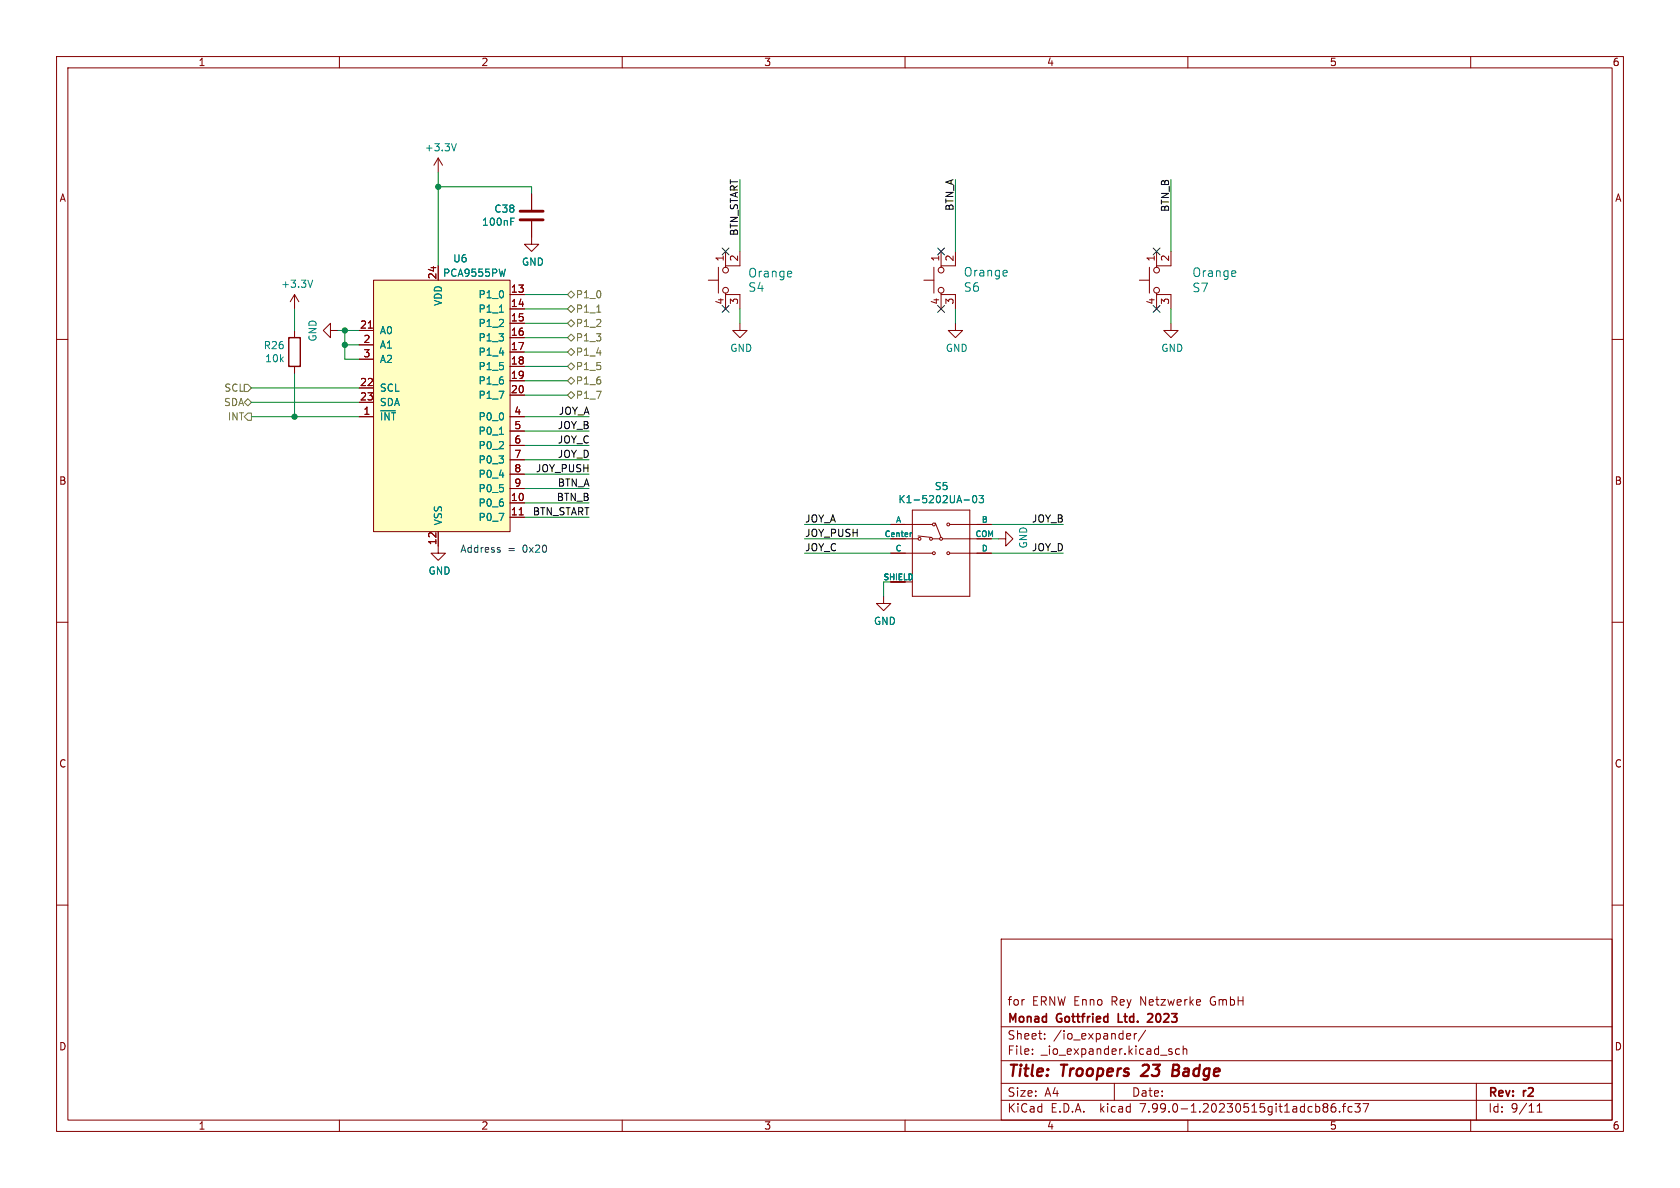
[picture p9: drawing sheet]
(kicad_sch (version 20230409) (generator eeschema)

 (paper "A4")

 (title_block
  (title "Troopers 23 Badge")
  (rev "r2")
  (company "Monad Gottfried Ltd. 2023")
  (comment 1 "for ERNW Enno Rey Netzwerke GmbH"))

 (lib_symbols
  (symbol "Device:C" (pin_numbers hide) (pin_names (offset 0.254)) (in_bom yes) (on_board yes)
   (property "Reference" "C" (at 0.635 2.54 0) (effects (font (size 1.27 1.27)) (justify left)))
   (property "Value" "C" (at 0.635 -2.54 0) (effects (font (size 1.27 1.27)) (justify left)))
   (property "Footprint" "" (at 0.9652 -3.81 0) (effects (font (size 1.27 1.27)) hide))
   (property "Datasheet" "~" (at 0 0 0) (effects (font (size 1.27 1.27)) hide))
   (symbol "C_0_1"
    (polyline (pts (xy -2.032 -0.762) (xy 2.032 -0.762)) (stroke (width 0.508) (type default)) (fill (type none)))
    (polyline (pts (xy -2.032 0.762) (xy 2.032 0.762)) (stroke (width 0.508) (type default)) (fill (type none))))
   (symbol "C_1_1"
    (pin passive line (at 0 3.81 270) (length 2.794) (name "~" (effects (font (size 1.27 1.27)))) (number "1" (effects (font (size 1.27 1.27)))))
    (pin passive line (at 0 -3.81 90) (length 2.794) (name "~" (effects (font (size 1.27 1.27)))) (number "2" (effects (font (size 1.27 1.27)))))))
  (symbol "Device:R" (pin_numbers hide) (pin_names (offset 0)) (in_bom yes) (on_board yes)
   (property "Reference" "R" (at 2.032 0 90) (effects (font (size 1.27 1.27))))
   (property "Value" "R" (at 0 0 90) (effects (font (size 1.27 1.27))))
   (property "Footprint" "" (at -1.778 0 90) (effects (font (size 1.27 1.27)) hide))
   (property "Datasheet" "~" (at 0 0 0) (effects (font (size 1.27 1.27)) hide))
   (symbol "R_0_1"
    (rectangle (start -1.016 -2.54) (end 1.016 2.54) (stroke (width 0.254) (type default)) (fill (type none))))
   (symbol "R_1_1"
    (pin passive line (at 0 3.81 270) (length 1.27) (name "~" (effects (font (size 1.27 1.27)))) (number "1" (effects (font (size 1.27 1.27)))))
    (pin passive line (at 0 -3.81 90) (length 1.27) (name "~" (effects (font (size 1.27 1.27)))) (number "2" (effects (font (size 1.27 1.27)))))))
  (symbol "Switch:SW_MEC_5E" (pin_names (offset 1.016) hide) (in_bom yes) (on_board yes)
   (property "Reference" "SW" (at 0.635 5.715 0) (effects (font (size 1.27 1.27)) (justify left)))
   (property "Value" "SW_MEC_5E" (at 0 -3.175 0) (effects (font (size 1.27 1.27))))
   (property "Footprint" "" (at 0 7.62 0) (effects (font (size 1.27 1.27)) hide))
   (property "Datasheet" "http://www.apem.com/int/index.php?controller=attachment&id_attachment=1371" (at 0 7.62 0) (effects (font (size 1.27 1.27)) hide))
   (symbol "SW_MEC_5E_0_1"
    (circle (center -1.778 2.54) (radius 0.508) (stroke (width 0) (type default)) (fill (type none)))
    (polyline (pts (xy -2.286 3.81) (xy 2.286 3.81)) (stroke (width 0) (type default)) (fill (type none)))
    (polyline (pts (xy 0 3.81) (xy 0 5.588)) (stroke (width 0) (type default)) (fill (type none)))
    (polyline (pts (xy -2.54 0) (xy -2.54 2.54) (xy -2.286 2.54)) (stroke (width 0) (type default)) (fill (type none)))
    (polyline (pts (xy 2.54 0) (xy 2.54 2.54) (xy 2.286 2.54)) (stroke (width 0) (type default)) (fill (type none)))
    (circle (center 1.778 2.54) (radius 0.508) (stroke (width 0) (type default)) (fill (type none)))
    (pin passive line (at -5.08 2.54 0) (length 2.54) (name "1" (effects (font (size 1.27 1.27)))) (number "1" (effects (font (size 1.27 1.27)))))
    (pin passive line (at -5.08 0 0) (length 2.54) (name "2" (effects (font (size 1.27 1.27)))) (number "2" (effects (font (size 1.27 1.27)))))
    (pin passive line (at 5.08 0 180) (length 2.54) (name "K" (effects (font (size 1.27 1.27)))) (number "3" (effects (font (size 1.27 1.27)))))
    (pin passive line (at 5.08 2.54 180) (length 2.54) (name "A" (effects (font (size 1.27 1.27)))) (number "4" (effects (font (size 1.27 1.27)))))))
  (symbol "j_Interface_Expansion:PCA9555" (pin_names (offset 1.016)) (in_bom yes) (on_board yes)
   (property "Reference" "U" (at 0 0 0) (effects (font (size 1.27 1.27))))
   (property "Value" "PCA9555" (at 0 -3.81 0) (effects (font (size 1.27 1.27))))
   (property "Footprint" "" (at 0 0 0) (effects (font (size 1.27 1.27)) hide))
   (property "Datasheet" "" (at 0 0 0) (effects (font (size 1.27 1.27)) hide))
   (symbol "PCA9555_0_1"
    (rectangle (start 12.7 21.59) (end -11.43 -22.86) (stroke (width 0) (type default)) (fill (type background))))
   (symbol "PCA9555_1_1"
    (pin open_collector line (at -13.97 -2.54 0) (length 2.54) (name "~{INT}" (effects (font (size 1.27 1.27)))) (number "1" (effects (font (size 1.27 1.27)))))
    (pin bidirectional line (at 15.24 -17.78 180) (length 2.54) (name "P0_6" (effects (font (size 1.27 1.27)))) (number "10" (effects (font (size 1.27 1.27)))))
    (pin bidirectional line (at 15.24 -20.32 180) (length 2.54) (name "P0_7" (effects (font (size 1.27 1.27)))) (number "11" (effects (font (size 1.27 1.27)))))
    (pin power_in line (at 0 -25.4 90) (length 2.54) (name "VSS" (effects (font (size 1.27 1.27)))) (number "12" (effects (font (size 1.27 1.27)))))
    (pin bidirectional line (at 15.24 19.05 180) (length 2.54) (name "P1_0" (effects (font (size 1.27 1.27)))) (number "13" (effects (font (size 1.27 1.27)))))
    (pin bidirectional line (at 15.24 16.51 180) (length 2.54) (name "P1_1" (effects (font (size 1.27 1.27)))) (number "14" (effects (font (size 1.27 1.27)))))
    (pin bidirectional line (at 15.24 13.97 180) (length 2.54) (name "P1_2" (effects (font (size 1.27 1.27)))) (number "15" (effects (font (size 1.27 1.27)))))
    (pin bidirectional line (at 15.24 11.43 180) (length 2.54) (name "P1_3" (effects (font (size 1.27 1.27)))) (number "16" (effects (font (size 1.27 1.27)))))
    (pin bidirectional line (at 15.24 8.89 180) (length 2.54) (name "P1_4" (effects (font (size 1.27 1.27)))) (number "17" (effects (font (size 1.27 1.27)))))
    (pin bidirectional line (at 15.24 6.35 180) (length 2.54) (name "P1_5" (effects (font (size 1.27 1.27)))) (number "18" (effects (font (size 1.27 1.27)))))
    (pin bidirectional line (at 15.24 3.81 180) (length 2.54) (name "P1_6" (effects (font (size 1.27 1.27)))) (number "19" (effects (font (size 1.27 1.27)))))
    (pin input line (at -13.97 10.16 0) (length 2.54) (name "A1" (effects (font (size 1.27 1.27)))) (number "2" (effects (font (size 1.27 1.27)))))
    (pin bidirectional line (at 15.24 1.27 180) (length 2.54) (name "P1_7" (effects (font (size 1.27 1.27)))) (number "20" (effects (font (size 1.27 1.27)))))
    (pin input line (at -13.97 12.7 0) (length 2.54) (name "A0" (effects (font (size 1.27 1.27)))) (number "21" (effects (font (size 1.27 1.27)))))
    (pin input line (at -13.97 2.54 0) (length 2.54) (name "SCL" (effects (font (size 1.27 1.27)))) (number "22" (effects (font (size 1.27 1.27)))))
    (pin bidirectional line (at -13.97 0 0) (length 2.54) (name "SDA" (effects (font (size 1.27 1.27)))) (number "23" (effects (font (size 1.27 1.27)))))
    (pin power_in line (at 0 24.13 270) (length 2.54) (name "VDD" (effects (font (size 1.27 1.27)))) (number "24" (effects (font (size 1.27 1.27)))))
    (pin input line (at -13.97 7.62 0) (length 2.54) (name "A2" (effects (font (size 1.27 1.27)))) (number "3" (effects (font (size 1.27 1.27)))))
    (pin bidirectional line (at 15.24 -2.54 180) (length 2.54) (name "P0_0" (effects (font (size 1.27 1.27)))) (number "4" (effects (font (size 1.27 1.27)))))
    (pin bidirectional line (at 15.24 -5.08 180) (length 2.54) (name "P0_1" (effects (font (size 1.27 1.27)))) (number "5" (effects (font (size 1.27 1.27)))))
    (pin bidirectional line (at 15.24 -7.62 180) (length 2.54) (name "P0_2" (effects (font (size 1.27 1.27)))) (number "6" (effects (font (size 1.27 1.27)))))
    (pin bidirectional line (at 15.24 -10.16 180) (length 2.54) (name "P0_3" (effects (font (size 1.27 1.27)))) (number "7" (effects (font (size 1.27 1.27)))))
    (pin bidirectional line (at 15.24 -12.7 180) (length 2.54) (name "P0_4" (effects (font (size 1.27 1.27)))) (number "8" (effects (font (size 1.27 1.27)))))
    (pin bidirectional line (at 15.24 -15.24 180) (length 2.54) (name "P0_5" (effects (font (size 1.27 1.27)))) (number "9" (effects (font (size 1.27 1.27)))))))
  (symbol "j_Switch:TMHU13-B" (pin_numbers hide) (pin_names (offset 0)) (in_bom yes) (on_board yes)
   (property "Reference" "S" (at -5.08 7.8994 0) (effects (font (size 1.27 1.27)) (justify left bottom)))
   (property "Value" "TMHU13-B" (at -5.1054 -9.1694 0) (effects (font (size 1.27 1.27)) (justify left bottom)))
   (property "Footprint" "SW_JS1400BFQ" (at 1.27 0 0) (effects (font (size 1.27 1.27)) (justify left bottom) hide))
   (property "Datasheet" "E-Switch" (at 1.27 0 0) (effects (font (size 1.27 1.27)) (justify left bottom) hide))
   (property "Field4" "Electromechanical Switch 5-Position Navigation Switch N.O. SP5T 0.05A T/R" (at 1.27 0 0) (effects (font (size 1.27 1.27)) (justify left bottom) hide))
   (property "Field5" "None" (at 0 0 0) (effects (font (size 1.27 1.27)) (justify left bottom) hide))
   (property "Field6" "JS1400BFQ" (at 1.27 0 0) (effects (font (size 1.27 1.27)) (justify left bottom) hide))
   (property "Field7" "https://www.digikey.com/product-detail/en/e-switch/JS1400BFQ/EG5858-ND/4028190?utm_source=snapeda&utm_medium=aggregator&utm_campaign=symbol" (at 1.27 0 0) (effects (font (size 1.27 1.27)) (justify left bottom) hide))
   (property "Field8" "EG5858-ND" (at 1.27 0 0) (effects (font (size 1.27 1.27)) (justify left bottom) hide))
   (symbol "TMHU13-B_0_0"
    (circle (center -3.81 2.54) (radius 0.254) (stroke (width 0.127) (type default)) (fill (type none)))
    (circle (center -1.778 2.54) (radius 0.254) (stroke (width 0.127) (type default)) (fill (type none)))
    (circle (center -1.27 0) (radius 0.254) (stroke (width 0.127) (type default)) (fill (type none)))
    (circle (center -1.27 5.08) (radius 0.254) (stroke (width 0.127) (type default)) (fill (type none)))
    (polyline (pts (xy -5.08 -7.62) (xy 5.08 -7.62)) (stroke (width 0.127) (type default)) (fill (type none)))
    (polyline (pts (xy -5.08 0) (xy -5.08 -7.62)) (stroke (width 0.127) (type default)) (fill (type none)))
    (polyline (pts (xy -5.08 0) (xy -1.524 0)) (stroke (width 0.127) (type default)) (fill (type none)))
    (polyline (pts (xy -5.08 2.54) (xy -5.08 0)) (stroke (width 0.127) (type default)) (fill (type none)))
    (polyline (pts (xy -5.08 2.54) (xy -4.064 2.54)) (stroke (width 0.127) (type default)) (fill (type none)))
    (polyline (pts (xy -5.08 5.08) (xy -5.08 2.54)) (stroke (width 0.127) (type default)) (fill (type none)))
    (polyline (pts (xy -5.08 5.08) (xy -1.524 5.08)) (stroke (width 0.127) (type default)) (fill (type none)))
    (polyline (pts (xy -5.08 7.62) (xy -5.08 5.08)) (stroke (width 0.127) (type default)) (fill (type none)))
    (polyline (pts (xy -5.08 7.62) (xy 5.08 7.62)) (stroke (width 0.127) (type default)) (fill (type none)))
    (polyline (pts (xy -1.778 2.794) (xy -4.064 3.048)) (stroke (width 0.127) (type default)) (fill (type none)))
    (polyline (pts (xy -1.524 2.54) (xy -0.254 2.54)) (stroke (width 0.127) (type default)) (fill (type none)))
    (polyline (pts (xy 0 2.794) (xy -1.016 5.334)) (stroke (width 0.127) (type default)) (fill (type none)))
    (polyline (pts (xy 5.08 0) (xy 1.524 0)) (stroke (width 0.127) (type default)) (fill (type none)))
    (polyline (pts (xy 5.08 0) (xy 5.08 -7.62)) (stroke (width 0.127) (type default)) (fill (type none)))
    (polyline (pts (xy 5.08 2.54) (xy 0.254 2.54)) (stroke (width 0.127) (type default)) (fill (type none)))
    (polyline (pts (xy 5.08 2.54) (xy 5.08 0)) (stroke (width 0.127) (type default)) (fill (type none)))
    (polyline (pts (xy 5.08 5.08) (xy 1.524 5.08)) (stroke (width 0.127) (type default)) (fill (type none)))
    (polyline (pts (xy 5.08 5.08) (xy 5.08 2.54)) (stroke (width 0.127) (type default)) (fill (type none)))
    (polyline (pts (xy 5.08 7.62) (xy 5.08 5.08)) (stroke (width 0.127) (type default)) (fill (type none)))
    (circle (center 0 2.54) (radius 0.254) (stroke (width 0.127) (type default)) (fill (type none)))
    (circle (center 1.27 0) (radius 0.254) (stroke (width 0.127) (type default)) (fill (type none)))
    (circle (center 1.27 5.08) (radius 0.254) (stroke (width 0.127) (type default)) (fill (type none)))
    (pin passive line (at -8.89 5.08 0) (length 2.54) (name "A" (effects (font (size 1.016 1.016)))) (number "1" (effects (font (size 1.016 1.016)))))
    (pin passive line (at -8.89 2.54 0) (length 2.54) (name "Center" (effects (font (size 1.016 1.016)))) (number "2" (effects (font (size 1.016 1.016)))))
    (pin passive line (at -8.89 0 0) (length 2.54) (name "C" (effects (font (size 1.016 1.016)))) (number "3" (effects (font (size 1.016 1.016)))))
    (pin passive line (at 8.89 5.08 180) (length 2.54) (name "B" (effects (font (size 1.016 1.016)))) (number "4" (effects (font (size 1.016 1.016)))))
    (pin passive line (at 8.89 2.54 180) (length 2.54) (name "COM" (effects (font (size 1.016 1.016)))) (number "5" (effects (font (size 1.016 1.016)))))
    (pin passive line (at 8.89 0 180) (length 2.54) (name "D" (effects (font (size 1.016 1.016)))) (number "6" (effects (font (size 1.016 1.016)))))
    (pin passive line (at -8.89 -5.08 0) (length 2.54) (name "SHIELD" (effects (font (size 1.016 1.016)))) (number "SH1" (effects (font (size 1.016 1.016)))))
    (pin passive line (at -8.89 -5.08 0) (length 2.54) (name "SHIELD" (effects (font (size 1.016 1.016)))) (number "SH2" (effects (font (size 1.016 1.016))))))
   (symbol "TMHU13-B_0_1"
    (polyline (pts (xy -6.35 -5.08) (xy -5.08 -5.08)) (stroke (width 0) (type default)) (fill (type none)))
    (polyline (pts (xy -6.35 0) (xy -5.08 0)) (stroke (width 0) (type default)) (fill (type none)))
    (polyline (pts (xy -6.35 2.54) (xy -5.08 2.54)) (stroke (width 0) (type default)) (fill (type none)))
    (polyline (pts (xy -6.35 5.08) (xy -5.08 5.08)) (stroke (width 0) (type default)) (fill (type none)))
    (polyline (pts (xy 5.08 0) (xy 6.35 0)) (stroke (width 0) (type default)) (fill (type none)))
    (polyline (pts (xy 5.08 2.54) (xy 6.35 2.54)) (stroke (width 0) (type default)) (fill (type none)))
    (polyline (pts (xy 5.08 5.08) (xy 6.35 5.08)) (stroke (width 0) (type default)) (fill (type none)))))
  (symbol "power:+3.3V" (power) (pin_names (offset 0)) (in_bom yes) (on_board yes)
   (property "Reference" "#PWR" (at 0 -3.81 0) (effects (font (size 1.27 1.27)) hide))
   (property "Value" "+3.3V" (at 0 3.556 0) (effects (font (size 1.27 1.27))))
   (property "Footprint" "" (at 0 0 0) (effects (font (size 1.27 1.27)) hide))
   (property "Datasheet" "" (at 0 0 0) (effects (font (size 1.27 1.27)) hide))
   (symbol "+3.3V_0_1"
    (polyline (pts (xy -0.762 1.27) (xy 0 2.54)) (stroke (width 0) (type default)) (fill (type none)))
    (polyline (pts (xy 0 0) (xy 0 2.54)) (stroke (width 0) (type default)) (fill (type none)))
    (polyline (pts (xy 0 2.54) (xy 0.762 1.27)) (stroke (width 0) (type default)) (fill (type none))))
   (symbol "+3.3V_1_1"
    (pin power_in line (at 0 0 90) (length 0) hide (name "+3.3V" (effects (font (size 1.27 1.27)))) (number "1" (effects (font (size 1.27 1.27)))))))
  (symbol "power:GND" (power) (pin_names (offset 0)) (in_bom yes) (on_board yes)
   (property "Reference" "#PWR" (at 0 -6.35 0) (effects (font (size 1.27 1.27)) hide))
   (property "Value" "GND" (at 0 -3.81 0) (effects (font (size 1.27 1.27))))
   (property "Footprint" "" (at 0 0 0) (effects (font (size 1.27 1.27)) hide))
   (property "Datasheet" "" (at 0 0 0) (effects (font (size 1.27 1.27)) hide))
   (symbol "GND_0_1"
    (polyline (pts (xy 0 0) (xy 0 -1.27) (xy 1.27 -1.27) (xy 0 -2.54) (xy -1.27 -1.27) (xy 0 -1.27)) (stroke (width 0) (type default)) (fill (type none))))
   (symbol "GND_1_1"
    (pin power_in line (at 0 0 270) (length 0) hide (name "GND" (effects (font (size 1.27 1.27)))) (number "1" (effects (font (size 1.27 1.27))))))))

 (junction (at 60.96 60.96) (diameter 0) (color 0 0 0 0))
 (junction (at 60.96 58.42) (diameter 0) (color 0 0 0 0))
 (junction (at 52.07 73.66) (diameter 0) (color 0 0 0 0))
 (junction (at 77.47 33.02) (diameter 0) (color 0 0 0 0))

 (no_connect (at 166.37 44.45))
 (no_connect (at 128.27 44.45))
 (no_connect (at 128.27 54.61))
 (no_connect (at 166.37 54.61))
 (no_connect (at 204.47 54.61))
 (no_connect (at 204.47 44.45))

 (wire (pts (xy 92.71 62.23) (xy 100.33 62.23)) (stroke (width 0) (type default)))
 (wire (pts (xy 92.71 69.85) (xy 100.33 69.85)) (stroke (width 0) (type default)))
 (wire (pts (xy 92.71 54.61) (xy 100.33 54.61)) (stroke (width 0) (type default)))
 (wire (pts (xy 92.71 86.36) (xy 104.14 86.36)) (stroke (width 0) (type default)))
 (wire (pts (xy 92.71 52.07) (xy 100.33 52.07)) (stroke (width 0) (type default)))
 (wire (pts (xy 93.98 33.02) (xy 77.47 33.02)) (stroke (width 0) (type default)))
 (wire (pts (xy 142.24 97.79) (xy 157.48 97.79)) (stroke (width 0) (type default)))
 (wire (pts (xy 92.71 81.28) (xy 104.14 81.28)) (stroke (width 0) (type default)))
 (wire (pts (xy 92.71 83.82) (xy 104.14 83.82)) (stroke (width 0) (type default)))
 (wire (pts (xy 92.71 76.2) (xy 104.14 76.2)) (stroke (width 0) (type default)))
 (wire (pts (xy 130.81 31.75) (xy 130.81 44.45)) (stroke (width 0) (type default)))
 (wire (pts (xy 52.07 73.66) (xy 44.45 73.66)) (stroke (width 0) (type default)))
 (wire (pts (xy 175.26 97.79) (xy 187.96 97.79)) (stroke (width 0) (type default)))
 (wire (pts (xy 207.01 31.75) (xy 207.01 44.45)) (stroke (width 0) (type default)))
 (wire (pts (xy 168.91 54.61) (xy 168.91 57.15)) (stroke (width 0) (type default)))
 (wire (pts (xy 157.48 102.87) (xy 156.21 102.87)) (stroke (width 0) (type default)))
 (wire (pts (xy 92.71 91.44) (xy 104.14 91.44)) (stroke (width 0) (type default)))
 (wire (pts (xy 63.5 68.58) (xy 44.45 68.58)) (stroke (width 0) (type default)))
 (wire (pts (xy 142.24 92.71) (xy 157.48 92.71)) (stroke (width 0) (type default)))
 (wire (pts (xy 77.47 33.02) (xy 77.47 46.99)) (stroke (width 0) (type default)))
 (wire (pts (xy 92.71 67.31) (xy 100.33 67.31)) (stroke (width 0) (type default)))
 (wire (pts (xy 52.07 73.66) (xy 63.5 73.66)) (stroke (width 0) (type default)))
 (wire (pts (xy 92.71 64.77) (xy 100.33 64.77)) (stroke (width 0) (type default)))
 (wire (pts (xy 207.01 54.61) (xy 207.01 57.15)) (stroke (width 0) (type default)))
 (wire (pts (xy 60.96 60.96) (xy 60.96 58.42)) (stroke (width 0) (type default)))
 (wire (pts (xy 63.5 71.12) (xy 44.45 71.12)) (stroke (width 0) (type default)))
 (wire (pts (xy 93.98 34.29) (xy 93.98 33.02)) (stroke (width 0) (type default)))
 (wire (pts (xy 168.91 31.75) (xy 168.91 44.45)) (stroke (width 0) (type default)))
 (wire (pts (xy 130.81 54.61) (xy 130.81 57.15)) (stroke (width 0) (type default)))
 (wire (pts (xy 92.71 57.15) (xy 100.33 57.15)) (stroke (width 0) (type default)))
 (wire (pts (xy 59.69 58.42) (xy 60.96 58.42)) (stroke (width 0) (type default)))
 (wire (pts (xy 52.07 66.04) (xy 52.07 73.66)) (stroke (width 0) (type default)))
 (wire (pts (xy 92.71 73.66) (xy 104.14 73.66)) (stroke (width 0) (type default)))
 (wire (pts (xy 63.5 58.42) (xy 60.96 58.42)) (stroke (width 0) (type default)))
 (wire (pts (xy 60.96 63.5) (xy 60.96 60.96)) (stroke (width 0) (type default)))
 (wire (pts (xy 63.5 63.5) (xy 60.96 63.5)) (stroke (width 0) (type default)))
 (wire (pts (xy 175.26 95.25) (xy 176.53 95.25)) (stroke (width 0) (type default)))
 (wire (pts (xy 77.47 30.48) (xy 77.47 33.02)) (stroke (width 0) (type default)))
 (wire (pts (xy 52.07 58.42) (xy 52.07 54.61)) (stroke (width 0) (type default)))
 (wire (pts (xy 156.21 102.87) (xy 156.21 105.41)) (stroke (width 0) (type default)))
 (wire (pts (xy 92.71 78.74) (xy 104.14 78.74)) (stroke (width 0) (type default)))
 (wire (pts (xy 175.26 92.71) (xy 187.96 92.71)) (stroke (width 0) (type default)))
 (wire (pts (xy 60.96 60.96) (xy 63.5 60.96)) (stroke (width 0) (type default)))
 (wire (pts (xy 92.71 88.9) (xy 104.14 88.9)) (stroke (width 0) (type default)))
 (wire (pts (xy 92.71 59.69) (xy 100.33 59.69)) (stroke (width 0) (type default)))
 (wire (pts (xy 142.24 95.25) (xy 157.48 95.25)) (stroke (width 0) (type default)))

 (text "Address = 0x20" (exclude_from_sim no)
 (at 81.28 97.79 0) (effects (font (size 1.27 1.27)) (justify left bottom)))

 (label "JOY_D" (at 187.96 97.79 180) (fields_autoplaced) (effects (font (size 1.27 1.27)) (justify right bottom)))
 (label "BTN_START" (at 130.81 31.75 270) (fields_autoplaced) (effects (font (size 1.27 1.27)) (justify right bottom)))
 (label "JOY_C" (at 142.24 97.79 0) (fields_autoplaced) (effects (font (size 1.27 1.27)) (justify left bottom)))
 (label "JOY_B" (at 104.14 76.2 180) (fields_autoplaced) (effects (font (size 1.27 1.27)) (justify right bottom)))
 (label "JOY_B" (at 187.96 92.71 180) (fields_autoplaced) (effects (font (size 1.27 1.27)) (justify right bottom)))
 (label "JOY_D" (at 104.14 81.28 180) (fields_autoplaced) (effects (font (size 1.27 1.27)) (justify right bottom)))
 (label "JOY_PUSH" (at 142.24 95.25 0) (fields_autoplaced) (effects (font (size 1.27 1.27)) (justify left bottom)))
 (label "BTN_A" (at 104.14 86.36 180) (fields_autoplaced) (effects (font (size 1.27 1.27)) (justify right bottom)))
 (label "JOY_A" (at 142.24 92.71 0) (fields_autoplaced) (effects (font (size 1.27 1.27)) (justify left bottom)))
 (label "BTN_B" (at 104.14 88.9 180) (fields_autoplaced) (effects (font (size 1.27 1.27)) (justify right bottom)))
 (label "BTN_A" (at 168.91 31.75 270) (fields_autoplaced) (effects (font (size 1.27 1.27)) (justify right bottom)))
 (label "BTN_B" (at 207.01 31.75 270) (fields_autoplaced) (effects (font (size 1.27 1.27)) (justify right bottom)))
 (label "JOY_C" (at 104.14 78.74 180) (fields_autoplaced) (effects (font (size 1.27 1.27)) (justify right bottom)))
 (label "JOY_A" (at 104.14 73.66 180) (fields_autoplaced) (effects (font (size 1.27 1.27)) (justify right bottom)))
 (label "JOY_PUSH" (at 104.14 83.82 180) (fields_autoplaced) (effects (font (size 1.27 1.27)) (justify right bottom)))
 (label "BTN_START" (at 104.14 91.44 180) (fields_autoplaced) (effects (font (size 1.27 1.27)) (justify right bottom)))

 (hierarchical_label "P1_3" (shape bidirectional) (at 100.33 59.69 0) (fields_autoplaced) (effects (font (size 1.27 1.27)) (justify left)))
 (hierarchical_label "P1_6" (shape bidirectional) (at 100.33 67.31 0) (fields_autoplaced) (effects (font (size 1.27 1.27)) (justify left)))
 (hierarchical_label "P1_1" (shape bidirectional) (at 100.33 54.61 0) (fields_autoplaced) (effects (font (size 1.27 1.27)) (justify left)))
 (hierarchical_label "INT" (shape output) (at 44.45 73.66 180) (fields_autoplaced) (effects (font (size 1.27 1.27)) (justify right)))
 (hierarchical_label "SCL" (shape input) (at 44.45 68.58 180) (fields_autoplaced) (effects (font (size 1.27 1.27)) (justify right)))
 (hierarchical_label "SDA" (shape bidirectional) (at 44.45 71.12 180) (fields_autoplaced) (effects (font (size 1.27 1.27)) (justify right)))
 (hierarchical_label "P1_2" (shape bidirectional) (at 100.33 57.15 0) (fields_autoplaced) (effects (font (size 1.27 1.27)) (justify left)))
 (hierarchical_label "P1_7" (shape bidirectional) (at 100.33 69.85 0) (fields_autoplaced) (effects (font (size 1.27 1.27)) (justify left)))
 (hierarchical_label "P1_5" (shape bidirectional) (at 100.33 64.77 0) (fields_autoplaced) (effects (font (size 1.27 1.27)) (justify left)))
 (hierarchical_label "P1_0" (shape bidirectional) (at 100.33 52.07 0) (fields_autoplaced) (effects (font (size 1.27 1.27)) (justify left)))
 (hierarchical_label "P1_4" (shape bidirectional) (at 100.33 62.23 0) (fields_autoplaced) (effects (font (size 1.27 1.27)) (justify left)))

 (symbol (lib_id "power:GND") (at 168.91 57.15 0) (unit 1) (in_bom yes) (on_board yes) (dnp no)
  (property "Reference" "#PWR087" (at 168.91 63.5 0) (effects (font (size 1.27 1.27)) hide))
  (property "Value" "GND" (at 169.037 61.5442 0) (effects (font (size 1.27 1.27))))
  (property "Footprint" "" (at 168.91 57.15 0) (effects (font (size 1.27 1.27)) hide))
  (property "Datasheet" "" (at 168.91 57.15 0) (effects (font (size 1.27 1.27)) hide)) (pin "1")
  (instances (project "tr23-badge-r2" (path "" (reference "#PWR087") (unit 1)))))

 (symbol (lib_id "power:GND") (at 77.47 96.52 0) (unit 1) (in_bom yes) (on_board yes) (dnp no)
  (property "Reference" "#PWR083" (at 77.47 102.87 0) (effects (font (size 1.27 1.27)) hide))
  (property "Value" "GND" (at 77.597 100.9142 0) (effects (font (size 1.27 1.27))))
  (property "Footprint" "" (at 77.47 96.52 0) (effects (font (size 1.27 1.27)) hide))
  (property "Datasheet" "" (at 77.47 96.52 0) (effects (font (size 1.27 1.27)) hide)) (pin "1")
  (instances (project "tr23-badge-r2" (path "" (reference "#PWR083") (unit 1)))))

 (symbol (lib_id "power:GND") (at 130.81 57.15 0) (unit 1) (in_bom yes) (on_board yes) (dnp no)
  (property "Reference" "#PWR085" (at 130.81 63.5 0) (effects (font (size 1.27 1.27)) hide))
  (property "Value" "GND" (at 130.937 61.5442 0) (effects (font (size 1.27 1.27))))
  (property "Footprint" "" (at 130.81 57.15 0) (effects (font (size 1.27 1.27)) hide))
  (property "Datasheet" "" (at 130.81 57.15 0) (effects (font (size 1.27 1.27)) hide)) (pin "1")
  (instances (project "tr23-badge-r2" (path "" (reference "#PWR085") (unit 1)))))

 (symbol (lib_id "Device:R") (at 52.07 62.23 0) (mirror y) (unit 1) (in_bom yes) (on_board yes) (dnp no)
  (property "Reference" "R26" (at 50.292 61.0616 0) (effects (font (size 1.27 1.27)) (justify left)))
  (property "Value" "10k" (at 50.292 63.373 0) (effects (font (size 1.27 1.27)) (justify left)))
  (property "Footprint" "Resistor_SMD:R_0402_1005Metric" (at 53.848 62.23 90) (effects (font (size 1.27 1.27)) hide))
  (property "Datasheet" "~" (at 52.07 62.23 0) (effects (font (size 1.27 1.27)) hide)) (pin "1") (pin "2")
  (instances (project "tr23-badge-r2" (path "" (reference "R26") (unit 1)))))

 (symbol (lib_id "power:GND") (at 93.98 41.91 0) (unit 1) (in_bom yes) (on_board yes) (dnp no)
  (property "Reference" "#PWR084" (at 93.98 48.26 0) (effects (font (size 1.27 1.27)) hide))
  (property "Value" "GND" (at 94.107 46.3042 0) (effects (font (size 1.27 1.27))))
  (property "Footprint" "" (at 93.98 41.91 0) (effects (font (size 1.27 1.27)) hide))
  (property "Datasheet" "" (at 93.98 41.91 0) (effects (font (size 1.27 1.27)) hide)) (pin "1")
  (instances (project "tr23-badge-r2" (path "" (reference "#PWR084") (unit 1)))))

 (symbol (lib_id "Device:C") (at 93.98 38.1 0) (mirror y) (unit 1) (in_bom yes) (on_board yes) (dnp no)
  (property "Reference" "C38" (at 91.059 36.9316 0) (effects (font (size 1.27 1.27)) (justify left)))
  (property "Value" "100nF" (at 91.059 39.243 0) (effects (font (size 1.27 1.27)) (justify left)))
  (property "Footprint" "Capacitor_SMD:C_0402_1005Metric" (at 93.0148 41.91 0) (effects (font (size 1.27 1.27)) hide))
  (property "Datasheet" "~" (at 93.98 38.1 0) (effects (font (size 1.27 1.27)) hide)) (pin "1") (pin "2")
  (instances (project "tr23-badge-r2" (path "" (reference "C38") (unit 1)))))

 (symbol (lib_id "power:GND") (at 156.21 105.41 0) (unit 1) (in_bom yes) (on_board yes) (dnp no)
  (property "Reference" "#PWR086" (at 156.21 111.76 0) (effects (font (size 1.27 1.27)) hide))
  (property "Value" "GND" (at 156.337 109.8042 0) (effects (font (size 1.27 1.27))))
  (property "Footprint" "" (at 156.21 105.41 0) (effects (font (size 1.27 1.27)) hide))
  (property "Datasheet" "" (at 156.21 105.41 0) (effects (font (size 1.27 1.27)) hide)) (pin "1")
  (instances (project "tr23-badge-r2" (path "" (reference "#PWR086") (unit 1)))))

 (symbol (lib_id "j_Interface_Expansion:PCA9555") (at 77.47 71.12 0) (unit 1) (in_bom yes) (on_board yes) (dnp no)
  (property "Reference" "U6" (at 81.28 45.72 0) (effects (font (size 1.27 1.27))))
  (property "Value" "PCA9555PW" (at 83.82 48.26 0) (effects (font (size 1.27 1.27))))
  (property "Footprint" "Package_SO:TSSOP-24_4.4x7.8mm_P0.65mm" (at 77.47 71.12 0) (effects (font (size 1.27 1.27)) hide))
  (property "Datasheet" "" (at 77.47 71.12 0) (effects (font (size 1.27 1.27)) hide))
  (property "MPN" "PCA9555PW" (at 77.47 71.12 0) (effects (font (size 1.27 1.27)) hide))
  (property "LCSC" "C128392" (at 77.47 71.12 0) (effects (font (size 1.27 1.27)) hide))
  (property "Manufacturer" "Texas Instruments" (at 77.47 71.12 0) (effects (font (size 1.27 1.27)) hide)) (pin "1") (pin "10") (pin "11") (pin "12") (pin "13") (pin "14") (pin "15") (pin "16") (pin "17") (pin "18") (pin "19") (pin "2") (pin "20") (pin "21") (pin "22") (pin "23") (pin "24") (pin "3") (pin "4") (pin "5") (pin "6") (pin "7") (pin "8") (pin "9")
  (instances (project "tr23-badge-r2" (path "" (reference "U6") (unit 1)))))

 (symbol (lib_id "power:GND") (at 59.69 58.42 270) (unit 1) (in_bom yes) (on_board yes) (dnp no)
  (property "Reference" "#PWR081" (at 53.34 58.42 0) (effects (font (size 1.27 1.27)) hide))
  (property "Value" "GND" (at 55.2958 58.547 0) (effects (font (size 1.27 1.27))))
  (property "Footprint" "" (at 59.69 58.42 0) (effects (font (size 1.27 1.27)) hide))
  (property "Datasheet" "" (at 59.69 58.42 0) (effects (font (size 1.27 1.27)) hide)) (pin "1")
  (instances (project "tr23-badge-r2" (path "" (reference "#PWR081") (unit 1)))))

 (symbol (lib_id "power:GND") (at 176.53 95.25 90) (unit 1) (in_bom yes) (on_board yes) (dnp no)
  (property "Reference" "#PWR088" (at 182.88 95.25 0) (effects (font (size 1.27 1.27)) hide))
  (property "Value" "GND" (at 180.9242 95.123 0) (effects (font (size 1.27 1.27))))
  (property "Footprint" "" (at 176.53 95.25 0) (effects (font (size 1.27 1.27)) hide))
  (property "Datasheet" "" (at 176.53 95.25 0) (effects (font (size 1.27 1.27)) hide)) (pin "1")
  (instances (project "tr23-badge-r2" (path "" (reference "#PWR088") (unit 1)))))

 (symbol (lib_id "j_Switch:TMHU13-B") (at 166.37 97.79 0) (unit 1) (in_bom yes) (on_board yes) (dnp no)
  (property "Reference" "S5" (at 166.37 85.979 0) (effects (font (size 1.27 1.27))))
  (property "Value" "K1-5202UA-03" (at 166.37 88.2904 0) (effects (font (size 1.27 1.27))))
  (property "Footprint" "jeffmakes-footprints:SW_JS1400BFQ" (at 166.37 97.79 0) (effects (font (size 1.27 1.27)) (justify left bottom) hide))
  (property "Datasheet" "E-Switch" (at 166.37 97.79 0) (effects (font (size 1.27 1.27)) (justify left bottom) hide))
  (property "Field4" "Electromechanical Switch 5-Position Navigation Switch N.O. SP5T 0.05A T/R" (at 166.37 97.79 0) (effects (font (size 1.27 1.27)) (justify left bottom) hide))
  (property "Field5" "None" (at 166.37 97.79 0) (effects (font (size 1.27 1.27)) (justify left bottom) hide))
  (property "Field6" "JS1400BFQ" (at 166.37 97.79 0) (effects (font (size 1.27 1.27)) (justify left bottom) hide))
  (property "Field7" "https://www.digikey.com/product-detail/en/e-switch/JS1400BFQ/EG5858-ND/4028190?utm_source=snapeda&utm_medium=aggregator&utm_campaign=symbol" (at 166.37 97.79 0) (effects (font (size 1.27 1.27)) (justify left bottom) hide))
  (property "Field8" "EG5858-ND" (at 166.37 97.79 0) (effects (font (size 1.27 1.27)) (justify left bottom) hide))
  (property "LCSC" "C145899" (at 166.37 97.79 0) (effects (font (size 1.27 1.27)) hide))
  (property "MPN" "K1-5202UA-03" (at 166.37 97.79 0) (effects (font (size 1.27 1.27)) hide))
  (property "Manufacturer" "HRO" (at 166.37 97.79 0) (effects (font (size 1.27 1.27)) hide)) (pin "1") (pin "2") (pin "3") (pin "4") (pin "5") (pin "6") (pin "SH1") (pin "SH2")
  (instances (project "tr23-badge-r2" (path "" (reference "S5") (unit 1)) (path "" (reference "S?") (unit 1)))))

 (symbol (lib_id "Switch:SW_MEC_5E") (at 130.81 49.53 90) (mirror x) (unit 1) (in_bom yes) (on_board yes) (dnp no)
  (property "Reference" "S4" (at 132.08 50.8 90) (effects (font (size 1.524 1.524)) (justify right)))
  (property "Value" "Orange" (at 132.08 48.26 90) (effects (font (size 1.524 1.524)) (justify right)))
  (property "Footprint" "jeffmakes-footprints:SW_SPST_TACT-6x6-no-silk" (at 123.19 49.53 0) (effects (font (size 1.27 1.27)) hide))
  (property "Datasheet" "http://www.apem.com/int/index.php?controller=attachment&id_attachment=1371" (at 123.19 49.53 0) (effects (font (size 1.27 1.27)) hide))
  (property "Digi-Key_PN" "CKN9112CT-ND" (at 120.65 54.61 0) (effects (font (size 1.524 1.524)) (justify left) hide))
  (property "MPN" "" (at 118.11 54.61 0) (effects (font (size 1.524 1.524)) (justify left) hide))
  (property "Category" "Switches" (at 115.57 54.61 0) (effects (font (size 1.524 1.524)) (justify left) hide))
  (property "Family" "Tactile Switches" (at 113.03 54.61 0) (effects (font (size 1.524 1.524)) (justify left) hide))
  (property "DK_Datasheet_Link" "https://www.ckswitches.com/media/1471/pts645.pdf" (at 110.49 54.61 0) (effects (font (size 1.524 1.524)) (justify left) hide))
  (property "DK_Detail_Page" "/product-detail/en/c-k/PTS645SM43SMTR92-LFS/CKN9112CT-ND/1146934" (at 107.95 54.61 0) (effects (font (size 1.524 1.524)) (justify left) hide))
  (property "Description" "SWITCH TACTILE SPST-NO 0.05A 12V" (at 105.41 54.61 0) (effects (font (size 1.524 1.524)) (justify left) hide))
  (property "Manufacturer" "C&K" (at 102.87 54.61 0) (effects (font (size 1.524 1.524)) (justify left) hide))
  (property "Status" "Active" (at 100.33 54.61 0) (effects (font (size 1.524 1.524)) (justify left) hide)) (pin "1") (pin "2") (pin "3") (pin "4")
  (instances (project "tr23-badge-r2" (path "" (reference "S4") (unit 1)) (path "" (reference "S?") (unit 1)))))

 (symbol (lib_id "Switch:SW_MEC_5E") (at 168.91 49.53 90) (mirror x) (unit 1) (in_bom yes) (on_board yes) (dnp no)
  (property "Reference" "S6" (at 170.18 50.8 90) (effects (font (size 1.524 1.524)) (justify right)))
  (property "Value" "Orange" (at 170.18 48.1076 90) (effects (font (size 1.524 1.524)) (justify right)))
  (property "Footprint" "jeffmakes-footprints:SW_SPST_TACT-6x6-no-silk" (at 161.29 49.53 0) (effects (font (size 1.27 1.27)) hide))
  (property "Datasheet" "http://www.apem.com/int/index.php?controller=attachment&id_attachment=1371" (at 161.29 49.53 0) (effects (font (size 1.27 1.27)) hide))
  (property "Digi-Key_PN" "CKN9112CT-ND" (at 158.75 54.61 0) (effects (font (size 1.524 1.524)) (justify left) hide))
  (property "MPN" "" (at 156.21 54.61 0) (effects (font (size 1.524 1.524)) (justify left) hide))
  (property "Category" "Switches" (at 153.67 54.61 0) (effects (font (size 1.524 1.524)) (justify left) hide))
  (property "Family" "Tactile Switches" (at 151.13 54.61 0) (effects (font (size 1.524 1.524)) (justify left) hide))
  (property "DK_Datasheet_Link" "https://www.ckswitches.com/media/1471/pts645.pdf" (at 148.59 54.61 0) (effects (font (size 1.524 1.524)) (justify left) hide))
  (property "DK_Detail_Page" "/product-detail/en/c-k/PTS645SM43SMTR92-LFS/CKN9112CT-ND/1146934" (at 146.05 54.61 0) (effects (font (size 1.524 1.524)) (justify left) hide))
  (property "Description" "SWITCH TACTILE SPST-NO 0.05A 12V" (at 143.51 54.61 0) (effects (font (size 1.524 1.524)) (justify left) hide))
  (property "Manufacturer" "C&K" (at 140.97 54.61 0) (effects (font (size 1.524 1.524)) (justify left) hide))
  (property "Status" "Active" (at 138.43 54.61 0) (effects (font (size 1.524 1.524)) (justify left) hide)) (pin "1") (pin "2") (pin "3") (pin "4")
  (instances (project "tr23-badge-r2" (path "" (reference "S6") (unit 1)) (path "" (reference "S?") (unit 1)))))

 (symbol (lib_id "Switch:SW_MEC_5E") (at 207.01 49.53 90) (mirror x) (unit 1) (in_bom yes) (on_board yes) (dnp no)
  (property "Reference" "S7" (at 210.5914 50.8762 90) (effects (font (size 1.524 1.524)) (justify right)))
  (property "Value" "Orange" (at 210.5914 48.1838 90) (effects (font (size 1.524 1.524)) (justify right)))
  (property "Footprint" "jeffmakes-footprints:SW_SPST_TACT-6x6-no-silk" (at 199.39 49.53 0) (effects (font (size 1.27 1.27)) hide))
  (property "Datasheet" "http://www.apem.com/int/index.php?controller=attachment&id_attachment=1371" (at 199.39 49.53 0) (effects (font (size 1.27 1.27)) hide))
  (property "Digi-Key_PN" "CKN9112CT-ND" (at 196.85 54.61 0) (effects (font (size 1.524 1.524)) (justify left) hide))
  (property "MPN" "" (at 194.31 54.61 0) (effects (font (size 1.524 1.524)) (justify left) hide))
  (property "Category" "Switches" (at 191.77 54.61 0) (effects (font (size 1.524 1.524)) (justify left) hide))
  (property "Family" "Tactile Switches" (at 189.23 54.61 0) (effects (font (size 1.524 1.524)) (justify left) hide))
  (property "DK_Datasheet_Link" "https://www.ckswitches.com/media/1471/pts645.pdf" (at 186.69 54.61 0) (effects (font (size 1.524 1.524)) (justify left) hide))
  (property "DK_Detail_Page" "/product-detail/en/c-k/PTS645SM43SMTR92-LFS/CKN9112CT-ND/1146934" (at 184.15 54.61 0) (effects (font (size 1.524 1.524)) (justify left) hide))
  (property "Description" "SWITCH TACTILE SPST-NO 0.05A 12V" (at 181.61 54.61 0) (effects (font (size 1.524 1.524)) (justify left) hide))
  (property "Manufacturer" "C&K" (at 179.07 54.61 0) (effects (font (size 1.524 1.524)) (justify left) hide))
  (property "Status" "Active" (at 176.53 54.61 0) (effects (font (size 1.524 1.524)) (justify left) hide)) (pin "1") (pin "2") (pin "3") (pin "4")
  (instances (project "tr23-badge-r2" (path "" (reference "S7") (unit 1)) (path "" (reference "S?") (unit 1)))))

 (symbol (lib_id "power:+3.3V") (at 52.07 54.61 0) (unit 1) (in_bom yes) (on_board yes) (dnp no)
  (property "Reference" "#PWR080" (at 52.07 58.42 0) (effects (font (size 1.27 1.27)) hide))
  (property "Value" "+3.3V" (at 52.451 50.2158 0) (effects (font (size 1.27 1.27))))
  (property "Footprint" "" (at 52.07 54.61 0) (effects (font (size 1.27 1.27)) hide))
  (property "Datasheet" "" (at 52.07 54.61 0) (effects (font (size 1.27 1.27)) hide)) (pin "1")
  (instances (project "tr23-badge-r2" (path "" (reference "#PWR080") (unit 1)))))

 (symbol (lib_id "power:+3.3V") (at 77.47 30.48 0) (unit 1) (in_bom yes) (on_board yes) (dnp no)
  (property "Reference" "#PWR082" (at 77.47 34.29 0) (effects (font (size 1.27 1.27)) hide))
  (property "Value" "+3.3V" (at 77.851 26.0858 0) (effects (font (size 1.27 1.27))))
  (property "Footprint" "" (at 77.47 30.48 0) (effects (font (size 1.27 1.27)) hide))
  (property "Datasheet" "" (at 77.47 30.48 0) (effects (font (size 1.27 1.27)) hide)) (pin "1")
  (instances (project "tr23-badge-r2" (path "" (reference "#PWR082") (unit 1)))))

 (symbol (lib_id "power:GND") (at 207.01 57.15 0) (unit 1) (in_bom yes) (on_board yes) (dnp no)
  (property "Reference" "#PWR089" (at 207.01 63.5 0) (effects (font (size 1.27 1.27)) hide))
  (property "Value" "GND" (at 207.137 61.5442 0) (effects (font (size 1.27 1.27))))
  (property "Footprint" "" (at 207.01 57.15 0) (effects (font (size 1.27 1.27)) hide))
  (property "Datasheet" "" (at 207.01 57.15 0) (effects (font (size 1.27 1.27)) hide)) (pin "1")
  (instances (project "tr23-badge-r2" (path "" (reference "#PWR089") (unit 1))))))
